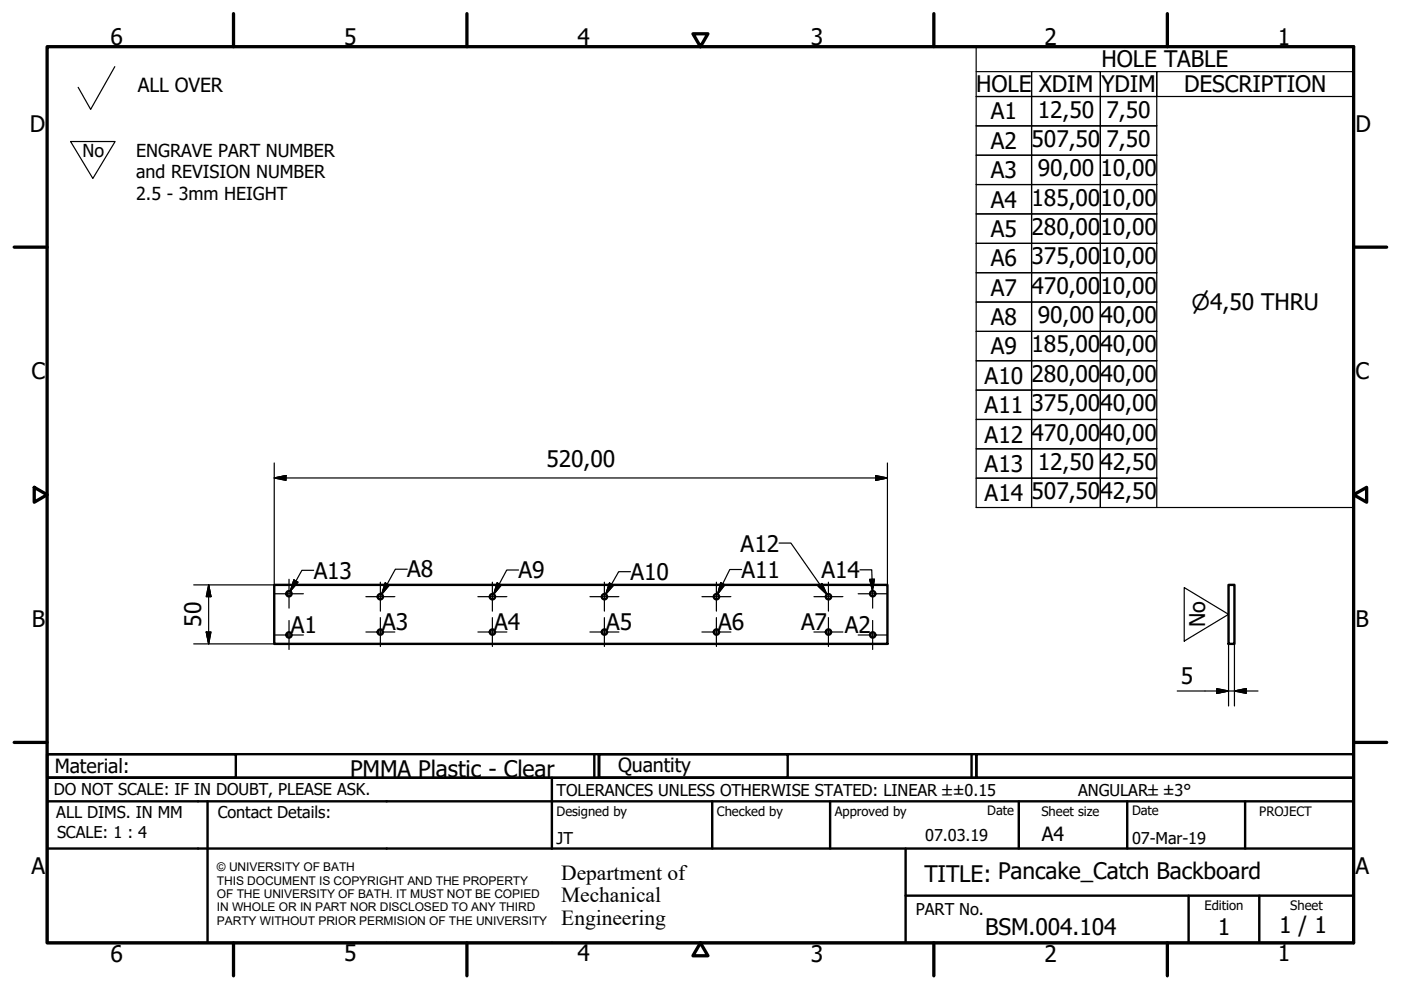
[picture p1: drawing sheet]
<svg xmlns="http://www.w3.org/2000/svg" width="297mm" height="210mm" viewBox="0 0 297 210" stroke-linecap="round" stroke-linejoin="round" font-family="sans-serif">
<!-- layer: Visible (ISO) -->
<g fill="none" stroke="#000" stroke-width=".51">
<path d="M58.1 124h130.1v12.5h-130.1zM260.5 124h1.2v12.5h-1.2z"/>
<circle cx="61.3" cy="125.9" r=".56"/>
<circle cx="61.3" cy="134.6" r=".56"/>
<circle cx="80.6" cy="134" r=".56"/>
<circle cx="80.6" cy="126.5" r=".56"/>
<circle cx="104.4" cy="134" r=".56"/>
<circle cx="104.4" cy="126.5" r=".56"/>
<circle cx="128.2" cy="134" r=".56"/>
<circle cx="128.2" cy="126.5" r=".56"/>
<circle cx="151.9" cy="134" r=".56"/>
<circle cx="151.9" cy="126.5" r=".56"/>
<circle cx="175.7" cy="134" r=".56"/>
<circle cx="175.7" cy="126.5" r=".56"/>
<circle cx="185" cy="125.9" r=".56"/>
<circle cx="185" cy="134.6" r=".56"/>
</g>
<!-- layer: Border (ISO) -->
<g fill="none" stroke="#000" stroke-width=".7">
<path d="M10 9.9h277v190h-277zM49.5 2.9v7M99 2.9v7M146.9 7.2h3.2l-1.6 2.7zM198 2.9v7M247.5 2.9v7M3 52.4h7M287 52.4h7M7.3 103.3l2.7 1.6-2.7 1.6zM287 104.9l2.8-1.6v3.2zM3 157.4h7M287 157.4h7"/>
<path d="M49.5 199.9v7M99 199.9v7M148.5 199.9l1.6 2.7h-3.2zM198 199.9v7M247.5 199.9v7"/>
</g>
<!-- layer: Title (ISO) -->
<g fill="none" stroke="#000" stroke-width=".51">
<path d="M10 159.9h40v5h-40zM10 159.9h117v5h-117zM126 159.9v5M127 159.9h40v5h-40zM127 159.9h80v5h-80zM206 159.9v5M207 159.9h80v5h-80zM10 169.9v-5h277v5M10 169.9h277v30h-277zM10 179.9h277M44 169.9v30M117 164.9v15"/>
<path d="M151 169.9v10M176 169.9v10M192 179.9v20M216 169.9v10M239 169.9v10M264 169.9v10M192 189.9h95M252 189.9v10M267 189.9v10"/>
</g>
<!-- layer: Sketch Geometry (ISO) -->
<path d="M24.3 14.1l-5.1 9.1-2.6-4.7M15 30h9.4l-4.7 7.8zM251.1 124.6l9.4 5.7-9.4 5.6z" fill="none" stroke="#000" stroke-width=".25"/>
<path d="M269.9 130.2v.1" fill="none" stroke="#fff" stroke-width=".21"/>
<!-- layer: Dimension (ISO) -->
<g fill="none" stroke="#000" stroke-width=".25">
<path d="M58.1 98.2v25.8h-17M188.2 98.2v25.8M58.1 101.3l2.5-.5v1zM58.1 101.3h130.1M185.7 100.8l2.5 .5-2.5 .5zM41.1 136.5h17M43.7 134h1l-.5 2.5zM44.2 124l.5 2.5h-1zM44.2 124v12.5M260.5 136.5v13.2M261.7 136.5v13.2M249.6 146.5h17.1"/>
<path d="M258 146l2.5 .5-2.5 .5zM261.7 146.5l2.5-.5v1z"/>
</g>
<path d="M58.1 101.3l2.5-.5zM58.1 101.3l2.5-.5v1zM185.7 101.8l2.5-.5zM185.7 100.8l2.5 .5-2.5 .5zM43.7 134l.5 2.5zM43.7 134h1l-.5 2.5zM44.2 124l.5 2.5zM44.2 124l.5 2.5h-1zM258 147l2.5-.5zM258 146l2.5 .5-2.5 .5zM261.7 146.5l2.5-.5zM261.7 146.5l2.5-.5v1z" fill="#000" stroke="#000" stroke-width=".25"/>
<!-- layer: Symbol (ISO) -->
<g fill="#000" stroke="#000" stroke-width=".25">
<path d="M62.3 123l-.8 2.4zM62.3 123l.9 .4-1.7 2zM81.7 123.6l-.8 2.4zM81.7 123.6l.8 .5-1.6 1.9zM105.4 123.6l-.7 2.4zM105.4 123.6l.9 .5-1.6 1.9zM129.2 123.6l-.8 2.4zM129.2 123.6l.9 .5-1.7 1.9zM152.8 123.5l-.7 2.5zM152.8 123.5l.9 .5-1.6 2zM173.5 124.3l1.8 1.7zM173.5 124.3l.8-.6 1 2.3z"/>
<path d="M184.4 122.8l.6 2.5zM184.4 122.8h1l-.4 2.5z"/>
</g>
<g fill="none" stroke="#000" stroke-width=".25">
<path d="M207 15.2h11.7v5.3h-11.7h11.7v6.2h-11.7h11.7v6.2h-11.7h11.7v6.2h-11.7h11.7v6.3h-11.7h11.7v6.2h-11.7h11.7v6.2h-11.7h11.7v6.2h-11.7h11.7v6.3h-11.7h11.7v6.2h-11.7h11.7v6.2h-11.7h11.7v6.2h-11.7h11.7v6.3h-11.7h11.7v6.2h-11.7h11.7v6.2v-6.2h14.6v6.2v-6.2h12v6.2M207 9.9h80v97.7h-80zM218.7 15.2h14.6v5.3h-14.6zM233.3 15.2h12v5.3h-12zM287 15.2h-41.7v5.3h41.7M218.7 20.5h14.6v6.2h-14.6zM218.7 26.7h14.6v6.2h-14.6zM218.7 32.9h14.6v6.2h-14.6zM218.7 39.1h14.6v6.3h-14.6zM233.3 20.5h12v6.2h-12zM233.3 26.7h12v6.2h-12zM233.3 32.9h12v6.2h-12z"/>
<path d="M233.3 39.1h12v6.3h-12zM218.7 45.4h14.6v6.2h-14.6zM218.7 51.6h14.6v6.2h-14.6zM218.7 57.8h14.6v6.2h-14.6zM233.3 45.4h12v6.2h-12zM233.3 51.6h12v6.2h-12zM233.3 57.8h12v6.2h-12zM218.7 64h14.6v6.3h-14.6zM218.7 70.3h14.6v6.2h-14.6zM218.7 76.5h14.6v6.2h-14.6zM233.3 64h12v6.3h-12zM233.3 70.3h12v6.2h-12z"/>
<path d="M233.3 76.5h12v6.2h-12zM218.7 82.7h14.6v6.2h-14.6zM218.7 88.9h14.6v6.3h-14.6zM218.7 95.2h14.6v6.2h-14.6zM233.3 82.7h12v6.2h-12zM233.3 88.9h12v6.3h-12zM233.3 95.2h12v6.2h-12zM165.2 115.1h2.5l7.6 10.9M62.3 123l.9 .4-1.7 2zM66.5 120.9h-2.5l-2.5 4.5M81.7 123.6l.8 .5-1.6 1.9zM86.3 120.7h-2.5l-2.9 5.3"/>
<path d="M105.4 123.6l.9 .5-1.6 1.9zM109.9 120.9h-2.5l-2.7 5.1M129.2 123.6l.9 .5-1.7 1.9zM133.7 121.2h-2.5l-2.8 4.8M152.8 123.5l.9 .5-1.6 2zM157.2 120.7h-2.5l-2.6 5.3M173.5 124.3l.8-.6 1 2.3zM182.3 120.8h2.5l.1 2.5M185.1 124.6l.3-1.8h-1l.5 2.2"/>
</g>
<!-- layer: Center Mark (ISO) -->
<g fill="none" stroke="#000" stroke-width=".25">
<path d="M58.2 134.6h6.1M58.2 125.9h6.1M61.3 131.6v6.1M61.3 122.8v6.1M77.6 126.5h6.1M77.6 134h6.1M80.6 123.4v6.2M80.6 131v6.1M101.3 134h6.2M101.3 126.5h6.2M104.4 131v6.1M104.4 123.4v6.2"/>
<path d="M125.1 134h6.1M125.1 126.5h6.1M128.1 131v6.1M128.1 123.4v6.2M148.8 126.5h6.2M148.8 134h6.2M151.9 123.4v6.2M151.9 131v6.1M172.6 134h6.1M172.6 126.5h6.1M175.6 131v6.1M175.6 123.4v6.2"/>
<path d="M181.9 134.6h6.2M181.9 125.9h6.2M185 131.6v6.1M185 122.8v6.1"/>
</g>
<g font-size="4.8">
<text x="23.4" y="9.5">6</text>
<text x="72.9" y="9.5">5</text>
<text x="122.4" y="9.5">4</text>
<text x="171.9" y="9.5">3</text>
<text x="221.4" y="9.5">2</text>
<text x="270.9" y="9.5">1</text>
<text x="233.5" y="14.3">HOLE TABLE</text>
<text x="207" y="19.6">HOLE</text>
<text x="220.2" y="19.6">XDIM</text>
<text x="233.5" y="19.6">YDIM</text>
<text x="251" y="19.6">DESCRIPTION</text>
<text x="6.3" y="27.9">D</text>
<text x="210.1" y="25.3">A1</text>
<text x="220" y="24.9">12,50</text>
<text x="234.6" y="24.9">7,50</text>
<text x="287.4" y="27.9">D</text>
<text x="210.1" y="31.6">A2</text>
<text x="218.7" y="31.2">507,50</text>
<text x="234.6" y="31.2">7,50</text>
<text x="210.1" y="37.8">A3</text>
<text x="220" y="37.4">90,00</text>
<text x="233.3" y="37.4">10,00</text>
<text x="210.1" y="44">A4</text>
<text x="218.7" y="43.6">185,00</text>
<text x="233.3" y="43.6">10,00</text>
<text x="210.1" y="50.2">A5</text>
<text x="218.7" y="49.8">280,00</text>
<text x="233.3" y="49.8">10,00</text>
<text x="210.1" y="56.4">A6</text>
<text x="218.7" y="56.1">375,00</text>
<text x="233.3" y="56.1">10,00</text>
<text x="210.1" y="62.7">A7</text>
<text x="218.7" y="62.3">470,00</text>
<text x="233.3" y="62.3">10,00</text>
<text x="210.1" y="68.9">A8</text>
<text x="220" y="68.5">90,00</text>
<text x="233.3" y="68.5">40,00</text>
<text x="210.1" y="75.1">A9</text>
<text x="218.7" y="74.7">185,00</text>
<text x="233.3" y="74.7">40,00</text>
<text x="6.7" y="80.4">C</text>
<text x="208.8" y="81.4">A10</text>
<text x="218.7" y="81">280,00</text>
<text x="233.3" y="81">40,00</text>
<text x="287.4" y="80.4">C</text>
<text x="208.8" y="87.6">A11</text>
<text x="218.7" y="87.2">375,00</text>
<text x="233.3" y="87.2">40,00</text>
<text x="208.8" y="93.8">A12</text>
<text x="218.7" y="93.4">470,00</text>
<text x="233.3" y="93.4">40,00</text>
<text x="115.8" y="98.9">520,00</text>
<text x="208.8" y="100">A13</text>
<text x="220" y="99.6">12,50</text>
<text x="233.3" y="99.6">42,50</text>
<text x="208.8" y="106.2">A14</text>
<text x="218.7" y="105.8">507,50</text>
<text x="233.3" y="105.8">42,50</text>
<text x="157" y="116.9">A12</text>
<text x="66.5" y="122.7">A13</text>
<text x="86.3" y="122.4">A8</text>
<text x="109.9" y="122.6">A9</text>
<text x="133.7" y="123">A10</text>
<text x="157.2" y="122.5">A11</text>
<text x="174.2" y="122.6">A14</text>
<text x="6.8" y="132.9">B</text>
<text x="42.6" y="132.9" transform="rotate(-90 42.6 132.9)">50</text>
<text x="61.7" y="134.2">A1</text>
<text x="81" y="133.5">A3</text>
<text x="104.8" y="133.6">A4</text>
<text x="128.5" y="133.5">A5</text>
<text x="152.3" y="133.5">A6</text>
<text x="169.8" y="133.5">A7</text>
<text x="179.1" y="134.2">A2</text>
<text x="287.4" y="132.9">B</text>
<text x="250.4" y="144.9">5</text>
<text x="74.2" y="164.8">PMMA Plastic - Clear</text>
<text x="6.7" y="185.4">A</text>
<text x="287.4" y="185.4">A</text>
<text x="196" y="187">TITLE: Pancake_Catch Backboard</text>
<text x="271.2" y="197.9">1 / 1</text>
<text x="23.4" y="203.9">6</text>
<text x="72.9" y="203.8">5</text>
<text x="122.4" y="203.8">4</text>
<text x="171.9" y="203.9">3</text>
<text x="208.9" y="198.2">BSM.004.104</text>
<text x="221.4" y="203.9">2</text>
<text x="258.2" y="198.2">1</text>
<text x="270.9" y="203.8">1</text>
</g>
<g font-size="4.6">
<text x="252.6" y="65.7">⌀4,50 THRU</text>
<text x="255.5" y="133" transform="rotate(-90 255.5 133)">No</text>
<text x="119" y="186.5">Department of</text>
<text x="119" y="191.3">Mechanical</text>
<text x="119" y="196">Engineering</text>
</g>
<g font-size="4.1">
<text x="29.2" y="19.6">ALL OVER</text>
<text x="11.6" y="163.9">Material:</text>
<text x="131" y="163.7">Quantity</text>
<text x="220.9" y="178.4">A4</text>
</g>
<g font-size="3.8">
<text x="17.5" y="33.4">No</text>
<text x="28.9" y="33.2">ENGRAVE PART NUMBER</text>
<text x="28.9" y="37.8">and REVISION NUMBER</text>
<text x="28.9" y="42.3">2.5 - 3mm HEIGHT</text>
</g>
<g font-size="3.5">
<text x="11.4" y="168.5">DO NOT SCALE: IF IN DOUBT, PLEASE ASK.</text>
<text x="11.9" y="173.5">ALL DIMS. IN MM</text>
<text x="46.2" y="173.5">Contact Details:</text>
<text x="118" y="168.8">TOLERANCES UNLESS OTHERWISE STATED: LINEAR ±±0.15</text>
<text x="228.6" y="168.8">ANGULAR±±3°</text>
<text x="12.1" y="177.6">SCALE: 1 : 4</text>
<text x="118" y="178.9">JT</text>
<text x="196.2" y="178.3">07.03.19</text>
<text x="240" y="178.9">07-Mar-19</text>
<text x="194.2" y="194.1">PART No.</text>
</g>
<g font-size="2.8">
<text x="118" y="173">Designed by</text>
<text x="152" y="173">Checked by</text>
<text x="177" y="173">Approved by</text>
<text x="209.3" y="172.9">Date</text>
<text x="220.8" y="173">Sheet size</text>
<text x="240" y="172.9">Date</text>
<text x="267" y="172.9">PROJECT</text>
<text x="255.4" y="193">Edition</text>
<text x="273.6" y="193">Sheet</text>
</g>
<g font-size="2.5">
<text x="46" y="184.7">© UNIVERSITY OF BATH</text>
<text x="46" y="187.6">THIS DOCUMENT IS COPYRIGHT AND THE PROPERTY</text>
<text x="46" y="190.4">OF THE UNIVERSITY OF BATH. IT MUST NOT BE COPIED</text>
<text x="46" y="193.2">IN WHOLE OR IN PART NOR DISCLOSED TO ANY THIRD</text>
<text x="46" y="196.1">PARTY WITHOUT PRIOR PERMISION OF THE UNIVERSITY</text>
</g>
</svg>
